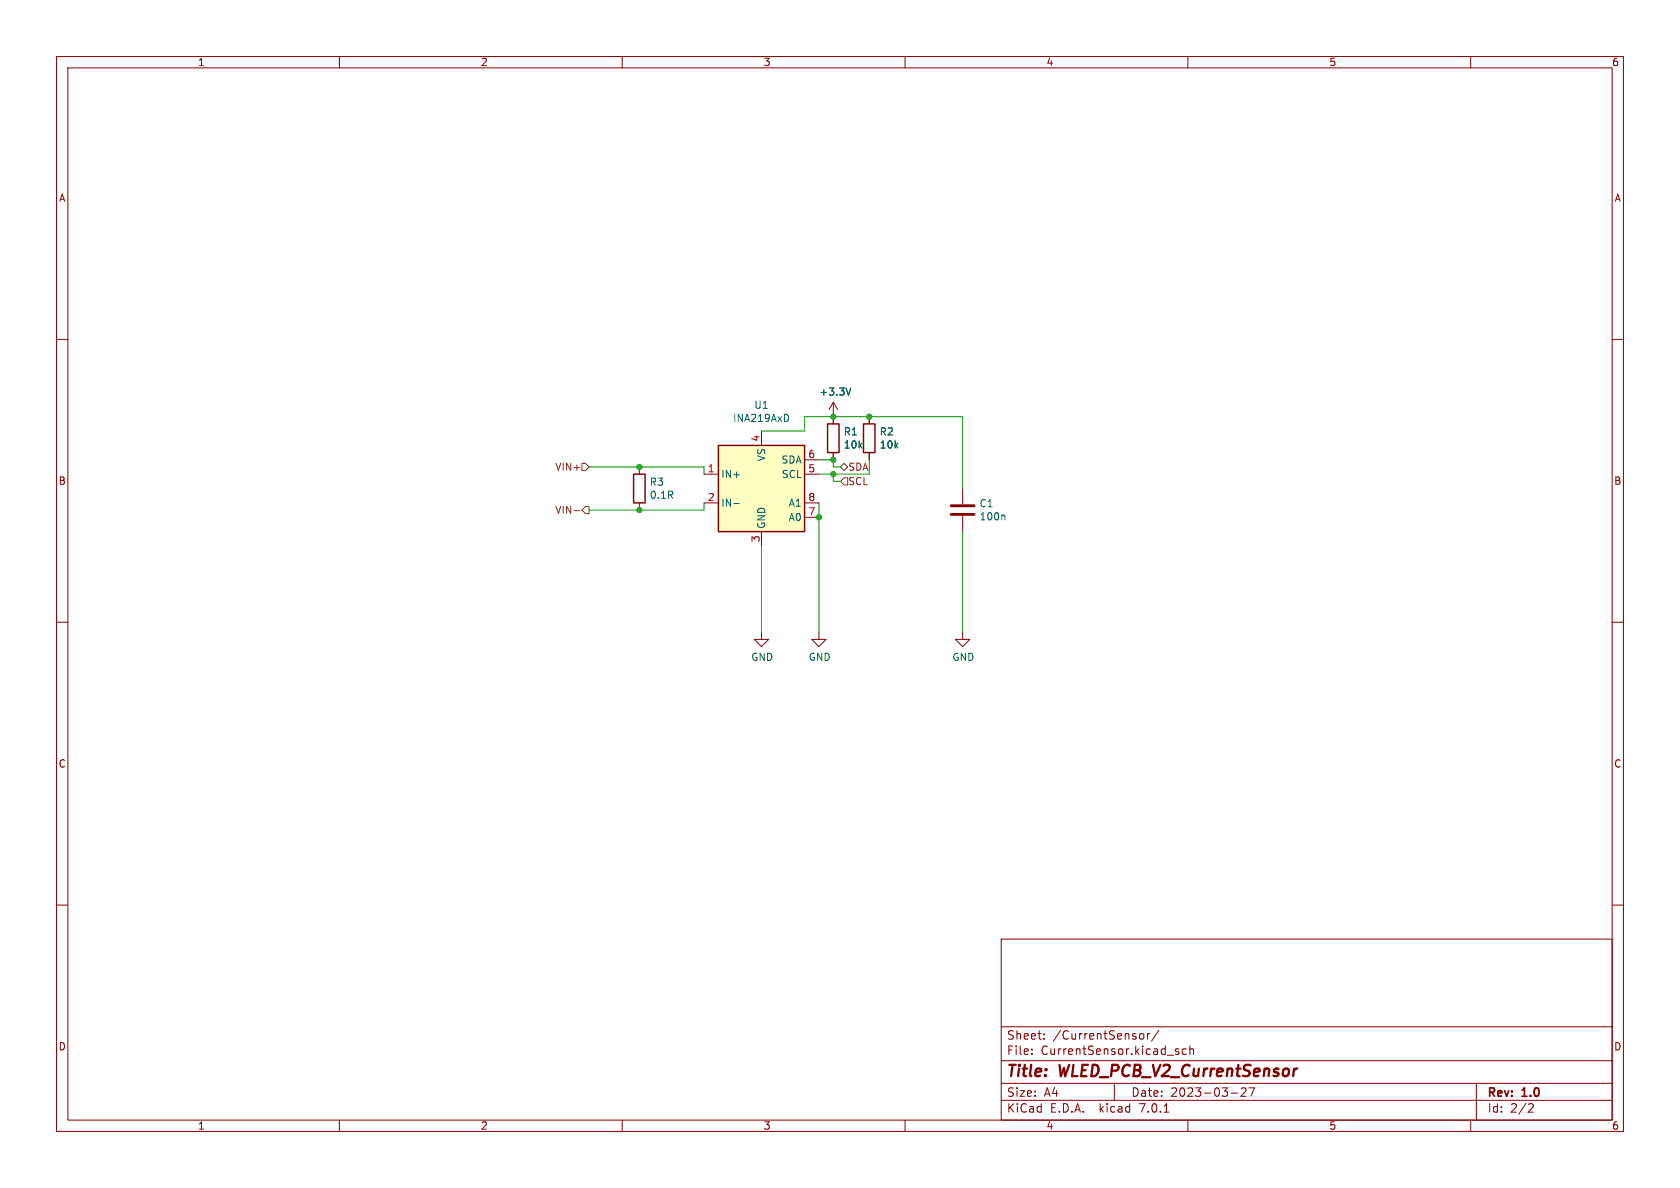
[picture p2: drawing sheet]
<svg xmlns="http://www.w3.org/2000/svg" width="297mm" height="210mm" viewBox="0 0 297 210" stroke-linecap="round" stroke-linejoin="round" font-family="sans-serif">
<g fill="none" stroke="#840000" stroke-width=".18">
<path d="M10 10h277v190h-277zM12 12h273v186h-273zM60 10v2M110 10v2M160 10v2M210 10v2M260 10v2M10 60h2M285 60h2M134.6 76.2v2.5M147.3 71.1v3.8M147.3 71.1l-.7 1.3"/>
<path d="M147.3 71.1l.8 1.3M153.7 73.7v1.2M113 82.6v1.2M113 88.9v1.3M124.5 83.8h2.5M124.5 88.9h2.5M134.6 94v2.5M142.2 83.8h2.6M142.2 88.9h2.6M142.2 81.3h2.6M142.2 91.4h2.6M147.3 80v1.3"/>
<path d="M153.7 80v1.3M170.2 86.4v2.8M170.2 91.2v2.8M10 110h2M134.6 111.8v1.2h1.3l-1.3 1.3-1.3-1.3h1.3M144.8 111.8v1.2h1.2l-1.2 1.3-1.3-1.3h1.3M170.2 111.8v1.2h1.2l-1.2 1.3-1.3-1.3h1.3M285 110h2M10 160h2M285 160h2M177 166h108v32h-108zM60 198v2"/>
<path d="M110 198v2M160 198v2M177 194.5h108M177 191.5h108M177 187.5h108M177 181.5h108M182.4 186.3v.1M182.4 185.5v.1M184.6 183.6v.1M184.6 182.8v.1M197 191.5v3M201.6 182.8l.3-.1 .3 .3v.4l-.1 .2h-.5"/>
<path d="M202.9 182.7v1M203.3 182.7l-.3 .1-.1 .2M204.9 182.1l-1.3 2M205.8 196.6h.8M208 185.9l.4 .1v.2l-.2 .2h-.3M208 185.4l.4 .1M209.7 185.5l-.4-.1-.3 .3v.4l.1 .2h.6M210 198v2M210.4 185.5l.2-.1 .3 .1 .1 .9M210.4 184.9v1.5M217.6 193.2h1.2M219.4 192.4l.6-.1 .2 .1 .1 .3-.9 1.1h.9"/>
<path d="M220.8 192.3h1l-.7 1.5M260 198v2M261 191.5v6.5M270.4 195.1l.5 .1 .2 .3-1 1.1h1"/>
</g>
<path d="M127 78.7h15.2v15.3h-15.2zM146.3 74.9h2v5.1h-2zM152.7 74.9h2v5.1h-2zM112 83.8h2v5.1h-2z" fill="none" stroke="#840000" stroke-width=".25"/>
<path d="M139.3 73.4l.1 .4-.1 .5M150.4 68.6l-.4 1.3M129.7 89h1M177.5 91.1l.1 .1v.7" fill="none" stroke="#006464" stroke-width=".18"/>
<path d="M127 78.7h15.2v15.3h-15.2z" fill="#ffffc2" stroke="#ffffc2" stroke-width=".18"/>
<path d="M168.1 90.9h4.1M168.1 89.4h4.1" fill="none" stroke="#840000" stroke-width=".51"/>
<path d="M101.5 90.3h1M102.9 81.9h.6l.6 .7-.6 .6h-.6zM103.5 89.5h.6v1.3h-.6l-.6-.6zM148.6 82.6l.6-.7 .7 .7-.7 .6zM149.2 84.5h.7v1.2h-.7l-.6-.6z" fill="none" stroke="#725600" stroke-width=".18"/>
<path d="M134.6 76.2h7.6v-2.5h28v12.7M104.1 82.6h20.4v1.2M124.5 88.9v1.3h-20.4M134.6 96.5v15.3M144.8 81.3h2.5v1.3h1.3M144.8 88.9v22.9M147.3 83.8v1.3h1.3M153.7 81.3v2.5h-8.9M170.2 94v17.8" fill="none" stroke="#009600" stroke-width=".18"/>
<g fill="#009600" stroke="#009600" stroke-width=".18">
<circle cx="113" cy="90.2" r=".46"/>
<circle cx="147.3" cy="83.8" r=".46"/>
<circle cx="147.3" cy="81.3" r=".46"/>
<circle cx="147.3" cy="73.7" r=".46"/>
<circle cx="153.7" cy="73.7" r=".46"/>
<circle cx="113" cy="82.6" r=".46"/>
<circle cx="144.8" cy="91.4" r=".46"/>
</g>
<g font-size="2.8" fill="#840000">
<text x="178" y="190.8">Title:</text>
<text x="187.4" y="190.8">WLED_PCB_V2_CurrentSensor</text>
</g>
<g font-size="2.1" fill="#840000">
<text x="178" y="183.9">Sheet:</text>
<text x="186.2" y="183.9">/CurrentSensor/</text>
<text x="178" y="186.6">File:</text>
<text x="184" y="186.6">CurrentSensor.kicad_sch</text>
<text x="178" y="196.8">KiCad</text>
<text x="178" y="194">Size:</text>
<text x="184.6" y="194">A4</text>
<text x="185.7" y="196.8">E.D.A.</text>
<text x="194.4" y="196.8">kicad</text>
<text x="200" y="194">Date:</text>
<text x="201.5" y="196.8">7.0.1</text>
<text x="206.9" y="194">2023-03-27</text>
<text x="263" y="194.2">Rev:</text>
<text x="263" y="196.8">Id:</text>
<text x="267" y="196.8">2/2</text>
<text x="269.2" y="194.2">1.0</text>
</g>
<g font-size="1.8" fill="#840000">
<text x="35" y="11.8">1</text>
<text x="85" y="11.8">2</text>
<text x="135" y="11.8">3</text>
<text x="185" y="11.8">4</text>
<text x="235" y="11.8">5</text>
<text x="285" y="11.8">6</text>
<text x="10.4" y="35.8">A</text>
<text x="285.4" y="35.8">A</text>
<text x="10.3" y="85.8">B</text>
<text x="285.3" y="85.8">B</text>
<text x="10.3" y="135.8">C</text>
<text x="285.3" y="135.8">C</text>
<text x="10.3" y="185.8">D</text>
<text x="285.3" y="185.8">D</text>
<text x="35" y="199.8">1</text>
<text x="85" y="199.8">2</text>
<text x="135" y="199.8">3</text>
<text x="185" y="199.8">4</text>
<text x="235" y="199.8">5</text>
<text x="285" y="199.8">6</text>
</g>
<g font-size="1.8" fill="#006464">
<text x="144.8" y="70.1">+3.3V</text>
<text x="129.5" y="74.7">INA219AxD</text>
<text x="133.3" y="72.4">U1</text>
<text x="149.1" y="77.1">R1</text>
<text x="155.5" y="77.1">R2</text>
<text x="135.4" y="81.7" transform="rotate(-90 135.4 81.7)">VS</text>
<text x="138" y="82.1">SDA</text>
<text x="149.1" y="79.4">10k</text>
<text x="155.5" y="79.4">10k</text>
<text x="114.8" y="86">R3</text>
<text x="114.8" y="88.3">0.1R</text>
<text x="127.5" y="84.6">IN+</text>
<text x="127.5" y="89.7">IN-</text>
<text x="138.1" y="84.6">SCL</text>
<text x="139.3" y="89.7">A1</text>
<text x="173.1" y="89.8">C1</text>
<text x="135.4" y="93.5" transform="rotate(-90 135.4 93.5)">GND</text>
<text x="139.3" y="92.3">A0</text>
<text x="173.1" y="92.1">100n</text>
<text x="132.7" y="117">GND</text>
<text x="142.9" y="117">GND</text>
<text x="168.3" y="117">GND</text>
</g>
<g font-size="1.8" fill="#725600">
<text x="98" y="83.4">VIN+</text>
<text x="150" y="83.4">SDA</text>
<text x="150" y="85.9">SCL</text>
<text x="98" y="91">VIN-</text>
</g>
<g font-size="1.8" fill="#a90000">
<text x="125.1" y="83.6">1</text>
<text x="134.4" y="78.1" transform="rotate(-90 134.4 78.1)">4</text>
<text x="142.8" y="83.6">5</text>
<text x="142.8" y="81">6</text>
<text x="125.1" y="88.6">2</text>
<text x="142.8" y="88.6">8</text>
<text x="134.4" y="95.9" transform="rotate(-90 134.4 95.9)">3</text>
<text x="142.8" y="91.2">7</text>
</g>
</svg>
